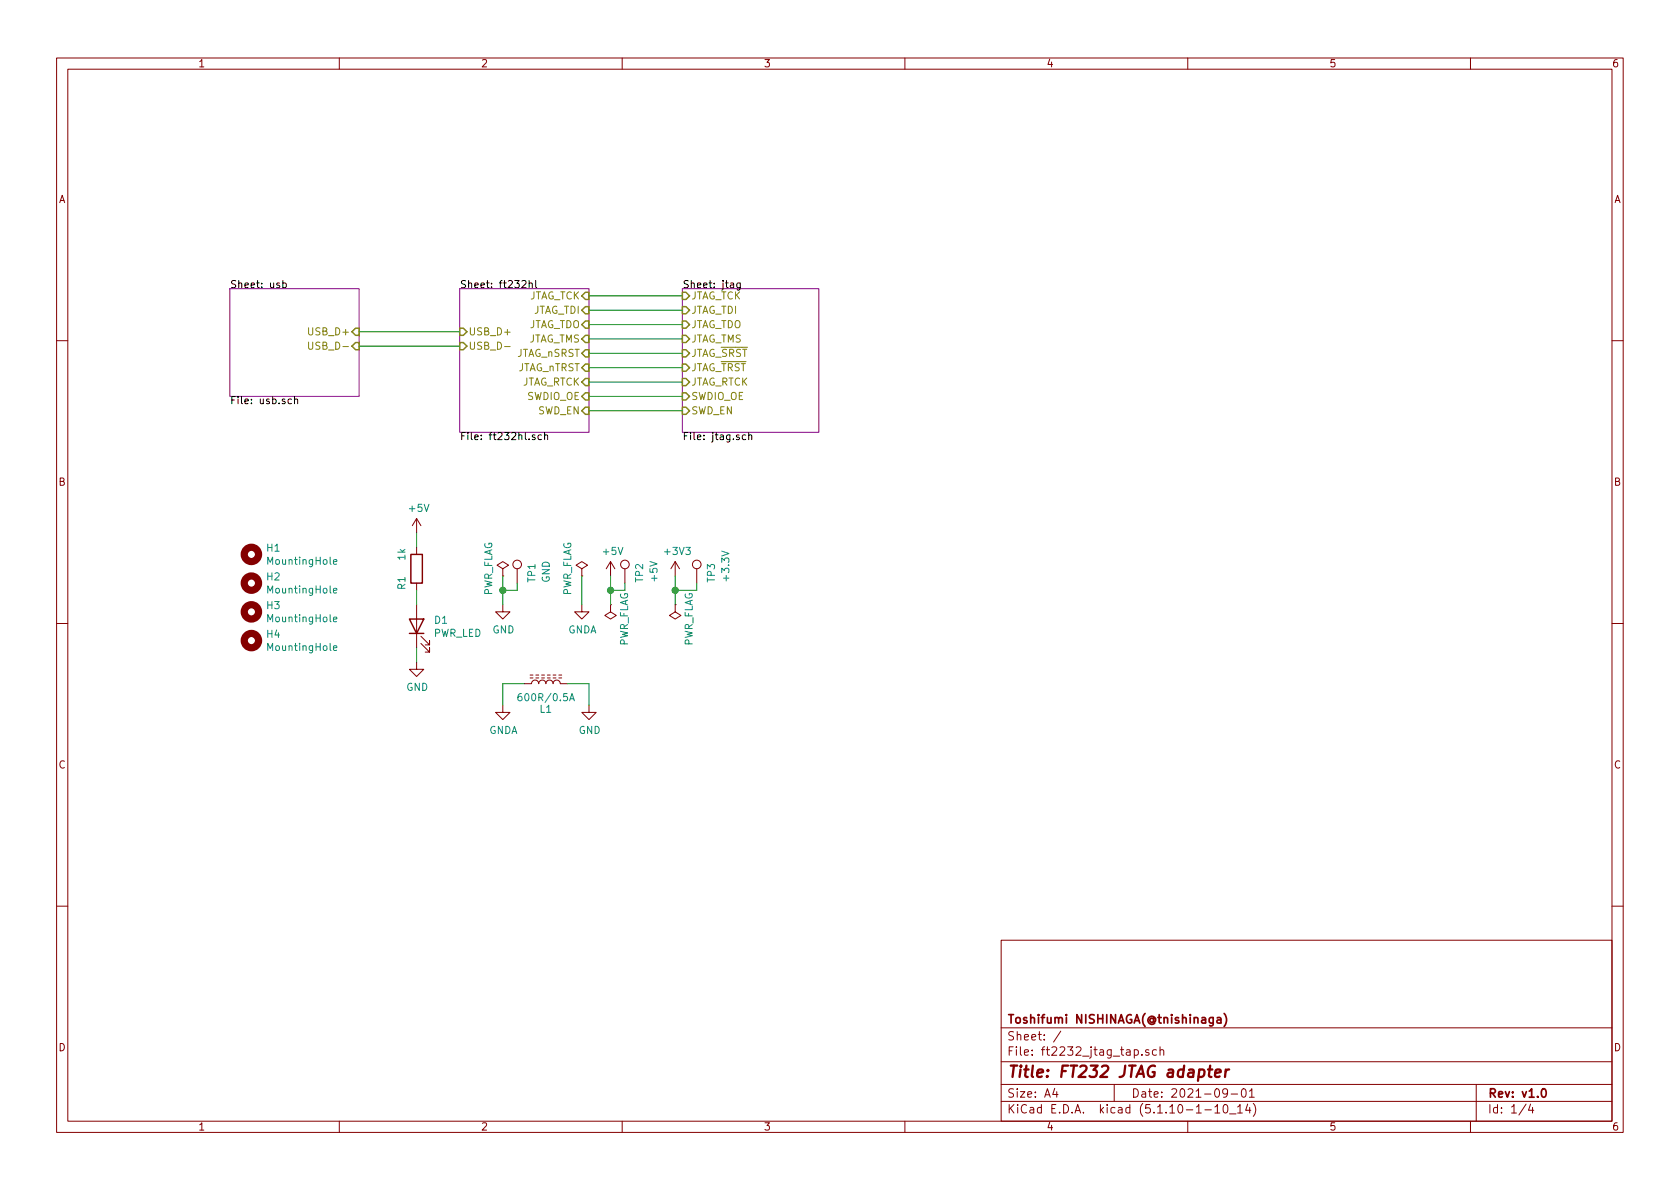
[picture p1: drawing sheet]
EESchema Schematic File Version 4
EELAYER 30 0
EELAYER END
$Descr A4 11693 8268
encoding utf-8
Sheet 1 4
Title "FT232 JTAG adapter"
Date "2021-09-01"
Rev "v1.0"
Comp "Toshifumi NISHINAGA(@tnishinaga)"
Comment1 ""
Comment2 ""
Comment3 ""
Comment4 ""
$EndDescr
$Comp
L power:+5V #PWR07
U 1 1
P 4250 4000
F 0 "#PWR07" H 4250 3850 50  0001 C CNN
F 1 "+5V" H 4265 4173 50  0000 C CNN
F 2 "" H 4250 4000 50  0001 C CNN
F 3 "" H 4250 4000 50  0001 C CNN
	1    4250 4000
	1    0    0    -1  
$EndComp
$Comp
L power:PWR_FLAG #FLG03
U 1 1
P 4250 4200
F 0 "#FLG03" H 4250 4275 50  0001 C CNN
F 1 "PWR_FLAG" V 4150 4300 50  0000 C CNN
F 2 "" H 4250 4200 50  0001 C CNN
F 3 "~" H 4250 4200 50  0001 C CNN
	1    4250 4200
	-1   0    0    1   
$EndComp
$Comp
L power:PWR_FLAG #FLG04
U 1 1
P 4700 4200
F 0 "#FLG04" H 4700 4275 50  0001 C CNN
F 1 "PWR_FLAG" V 4600 4300 50  0000 C CNN
F 2 "" H 4700 4200 50  0001 C CNN
F 3 "~" H 4700 4200 50  0001 C CNN
	1    4700 4200
	-1   0    0    1   
$EndComp
$Comp
L power:+3V3 #PWR08
U 1 1
P 4700 4000
F 0 "#PWR08" H 4700 3850 50  0001 C CNN
F 1 "+3V3" H 4715 4173 50  0000 C CNN
F 2 "" H 4700 4000 50  0001 C CNN
F 3 "" H 4700 4000 50  0001 C CNN
	1    4700 4000
	1    0    0    -1  
$EndComp
$Comp
L Mechanical:MountingHole H1
U 1 1
P 1750 3850
F 0 "H1" H 1850 3896 50  0000 L CNN
F 1 "MountingHole" H 1850 3805 50  0000 L CNN
F 2 "MountingHole:MountingHole_2.5mm" H 1750 3850 50  0001 C CNN
F 3 "~" H 1750 3850 50  0001 C CNN
	1    1750 3850
	1    0    0    -1  
$EndComp
$Comp
L Mechanical:MountingHole H2
U 1 1
P 1750 4050
F 0 "H2" H 1850 4096 50  0000 L CNN
F 1 "MountingHole" H 1850 4005 50  0000 L CNN
F 2 "MountingHole:MountingHole_2.5mm" H 1750 4050 50  0001 C CNN
F 3 "~" H 1750 4050 50  0001 C CNN
	1    1750 4050
	1    0    0    -1  
$EndComp
$Comp
L Mechanical:MountingHole H3
U 1 1
P 1750 4250
F 0 "H3" H 1850 4296 50  0000 L CNN
F 1 "MountingHole" H 1850 4205 50  0000 L CNN
F 2 "MountingHole:MountingHole_2.5mm" H 1750 4250 50  0001 C CNN
F 3 "~" H 1750 4250 50  0001 C CNN
	1    1750 4250
	1    0    0    -1  
$EndComp
$Comp
L Mechanical:MountingHole H4
U 1 1
P 1750 4450
F 0 "H4" H 1850 4496 50  0000 L CNN
F 1 "MountingHole" H 1850 4405 50  0000 L CNN
F 2 "MountingHole:MountingHole_2.5mm" H 1750 4450 50  0001 C CNN
F 3 "~" H 1750 4450 50  0001 C CNN
	1    1750 4450
	1    0    0    -1  
$EndComp
$Sheet
S 1600 2000 900  750 
U 61228BE2
F0 "usb" 50
F1 "usb.sch" 50
F2 "USB_D-" I R 2500 2400 50 
F3 "USB_D+" I R 2500 2300 50 
$EndSheet
$Sheet
S 3200 2000 900  1000
U 61247445
F0 "ft232hl" 50
F1 "ft232hl.sch" 50
F2 "USB_D-" I L 3200 2400 50 
F3 "USB_D+" I L 3200 2300 50 
F4 "JTAG_TCK" I R 4100 2050 50 
F5 "JTAG_TDI" I R 4100 2150 50 
F6 "JTAG_TDO" I R 4100 2250 50 
F7 "JTAG_TMS" I R 4100 2350 50 
F8 "JTAG_nSRST" I R 4100 2450 50 
F9 "JTAG_nTRST" I R 4100 2550 50 
F10 "JTAG_RTCK" I R 4100 2650 50 
F11 "SWDIO_OE" I R 4100 2750 50 
F12 "SWD_EN" I R 4100 2850 50 
$EndSheet
Wire Wire Line
	2500 2300 3200 2300
Wire Wire Line
	3200 2400 2500 2400
$Sheet
S 4750 2000 950  1000
U 613347ED
F0 "jtag" 50
F1 "jtag.sch" 50
F2 "JTAG_~TRST" I L 4750 2550 50 
F3 "JTAG_~SRST" I L 4750 2450 50 
F4 "JTAG_RTCK" I L 4750 2650 50 
F5 "JTAG_TCK" I L 4750 2050 50 
F6 "JTAG_TMS" I L 4750 2350 50 
F7 "JTAG_TDO" I L 4750 2250 50 
F8 "JTAG_TDI" I L 4750 2150 50 
F9 "SWDIO_OE" I L 4750 2750 50 
F10 "SWD_EN" I L 4750 2850 50 
$EndSheet
Wire Wire Line
	4100 2050 4750 2050
Wire Wire Line
	4750 2150 4100 2150
Wire Wire Line
	4100 2250 4750 2250
Wire Wire Line
	4750 2350 4100 2350
Wire Wire Line
	4100 2450 4750 2450
Wire Wire Line
	4750 2550 4100 2550
Wire Wire Line
	4100 2650 4750 2650
$Comp
L power:+5V #PWR01
U 1 1
P 2900 3700
F 0 "#PWR01" H 2900 3550 50  0001 C CNN
F 1 "+5V" H 2915 3873 50  0000 C CNN
F 2 "" H 2900 3700 50  0001 C CNN
F 3 "" H 2900 3700 50  0001 C CNN
	1    2900 3700
	1    0    0    -1  
$EndComp
Wire Wire Line
	2900 4500 2900 4600
Wire Wire Line
	2900 4100 2900 4200
Wire Wire Line
	2900 3700 2900 3800
$Comp
L power:GND #PWR02
U 1 1
P 2900 4600
F 0 "#PWR02" H 2900 4350 50  0001 C CNN
F 1 "GND" H 2905 4427 50  0000 C CNN
F 2 "" H 2900 4600 50  0001 C CNN
F 3 "" H 2900 4600 50  0001 C CNN
	1    2900 4600
	1    0    0    -1  
$EndComp
$Comp
L Device:R R1
U 1 1
P 2900 3950
F 0 "R1" V 3000 4050 50  0000 C CNN
F 1 "1k" V 3000 3850 50  0000 C CNN
F 2 "Resistor_SMD:R_0603_1608Metric" V 2830 3950 50  0001 C CNN
F 3 "~" H 2900 3950 50  0001 C CNN
F 4 "RC0603FR-072KL" H 2900 3950 50  0001 C CNN "MPN"
	1    2900 3950
	-1   0    0    1   
$EndComp
$Comp
L Device:LED D1
U 1 1
P 2900 4350
F 0 "D1" V 2939 4232 50  0000 R CNN
F 1 "PWR_LED" V 2848 4232 50  0000 R CNN
F 2 "LED_SMD:LED_0603_1608Metric" H 2900 4350 50  0001 C CNN
F 3 "~" H 2900 4350 50  0001 C CNN
	1    2900 4350
	0    -1   -1   0   
$EndComp
$Comp
L power:GND #PWR03
U 1 1
P 3500 4200
F 0 "#PWR03" H 3500 3950 50  0001 C CNN
F 1 "GND" H 3505 4027 50  0000 C CNN
F 2 "" H 3500 4200 50  0001 C CNN
F 3 "" H 3500 4200 50  0001 C CNN
	1    3500 4200
	1    0    0    -1  
$EndComp
Wire Wire Line
	3500 4200 3500 4100
$Comp
L power:PWR_FLAG #FLG01
U 1 1
P 3500 4000
F 0 "#FLG01" H 3500 4075 50  0001 C CNN
F 1 "PWR_FLAG" V 3400 4050 50  0000 C CNN
F 2 "" H 3500 4000 50  0001 C CNN
F 3 "~" H 3500 4000 50  0001 C CNN
	1    3500 4000
	1    0    0    -1  
$EndComp
$Comp
L power:PWR_FLAG #FLG02
U 1 1
P 4050 4000
AR Path="/612BB528" Ref="#FLG02"  Part="1" 
AR Path="/61247445/612BB528" Ref="#FLG?"  Part="1" 
F 0 "#FLG02" H 4050 4075 50  0001 C CNN
F 1 "PWR_FLAG" V 3950 4050 50  0000 C CNN
F 2 "" H 4050 4000 50  0001 C CNN
F 3 "~" H 4050 4000 50  0001 C CNN
	1    4050 4000
	1    0    0    -1  
$EndComp
$Comp
L power:GNDA #PWR05
U 1 1
P 4050 4200
AR Path="/612BB52E" Ref="#PWR05"  Part="1" 
AR Path="/61247445/612BB52E" Ref="#PWR?"  Part="1" 
F 0 "#PWR05" H 4050 3950 50  0001 C CNN
F 1 "GNDA" H 4055 4027 50  0000 C CNN
F 2 "" H 4050 4200 50  0001 C CNN
F 3 "" H 4050 4200 50  0001 C CNN
	1    4050 4200
	1    0    0    -1  
$EndComp
$Comp
L power:GNDA #PWR04
U 1 1
P 3500 4900
AR Path="/612BB535" Ref="#PWR04"  Part="1" 
AR Path="/61247445/612BB535" Ref="#PWR?"  Part="1" 
F 0 "#PWR04" H 3500 4650 50  0001 C CNN
F 1 "GNDA" H 3505 4727 50  0000 C CNN
F 2 "" H 3500 4900 50  0001 C CNN
F 3 "" H 3500 4900 50  0001 C CNN
	1    3500 4900
	1    0    0    -1  
$EndComp
$Comp
L power:GND #PWR06
U 1 1
P 4100 4900
AR Path="/612BB53B" Ref="#PWR06"  Part="1" 
AR Path="/61247445/612BB53B" Ref="#PWR?"  Part="1" 
F 0 "#PWR06" H 4100 4650 50  0001 C CNN
F 1 "GND" H 4105 4727 50  0000 C CNN
F 2 "" H 4100 4900 50  0001 C CNN
F 3 "" H 4100 4900 50  0001 C CNN
	1    4100 4900
	1    0    0    -1  
$EndComp
Wire Wire Line
	3500 4900 3500 4750
Wire Wire Line
	4100 4750 4100 4900
$Comp
L Device:L_Core_Ferrite L1
U 1 1
P 3800 4750
AR Path="/612BB544" Ref="L1"  Part="1" 
AR Path="/61247445/612BB544" Ref="L?"  Part="1" 
F 0 "L1" V 3619 4750 50  0000 C CNN
F 1 "600R/0.5A" V 3700 4750 50  0000 C CNN
F 2 "Inductor_SMD:L_0603_1608Metric" H 3800 4750 50  0001 C CNN
F 3 "~" H 3800 4750 50  0001 C CNN
F 4 "BLM18PG600SN1D" V 3800 4750 50  0001 C CNN "MPN"
	1    3800 4750
	0    1    -1   0   
$EndComp
Wire Wire Line
	3500 4750 3650 4750
Wire Wire Line
	3950 4750 4100 4750
Wire Wire Line
	4250 4000 4250 4100
Wire Wire Line
	4750 2750 4100 2750
Wire Wire Line
	4100 2850 4750 2850
$Comp
L Connector:TestPoint TP1
U 1 1
P 3600 4050
F 0 "TP1" V 3700 4050 50  0000 L CNN
F 1 "GND" V 3800 4050 50  0000 L CNN
F 2 "TestPoint:TestPoint_Pad_D1.0mm" H 3800 4050 50  0001 C CNN
F 3 "~" H 3800 4050 50  0001 C CNN
	1    3600 4050
	1    0    0    -1  
$EndComp
$Comp
L Connector:TestPoint TP2
U 1 1
P 4350 4050
F 0 "TP2" V 4450 4050 50  0000 L CNN
F 1 "+5V" V 4550 4050 50  0000 L CNN
F 2 "TestPoint:TestPoint_Pad_D1.0mm" H 4550 4050 50  0001 C CNN
F 3 "~" H 4550 4050 50  0001 C CNN
	1    4350 4050
	1    0    0    -1  
$EndComp
Wire Wire Line
	3500 4100 3600 4100
Wire Wire Line
	3600 4100 3600 4050
Connection ~ 3500 4100
Wire Wire Line
	3500 4100 3500 4000
Wire Wire Line
	4250 4100 4350 4100
Wire Wire Line
	4350 4100 4350 4050
Wire Wire Line
	4050 4000 4050 4200
Connection ~ 4250 4100
Wire Wire Line
	4250 4100 4250 4200
$Comp
L Connector:TestPoint TP3
U 1 1
P 4850 4050
F 0 "TP3" V 4950 4050 50  0000 L CNN
F 1 "+3.3V" V 5050 4050 50  0000 L CNN
F 2 "TestPoint:TestPoint_Pad_D1.0mm" H 5050 4050 50  0001 C CNN
F 3 "~" H 5050 4050 50  0001 C CNN
	1    4850 4050
	1    0    0    -1  
$EndComp
Wire Wire Line
	4700 4000 4700 4100
Wire Wire Line
	4850 4050 4850 4100
Wire Wire Line
	4850 4100 4700 4100
Connection ~ 4700 4100
Wire Wire Line
	4700 4100 4700 4200
$EndSCHEMATC
